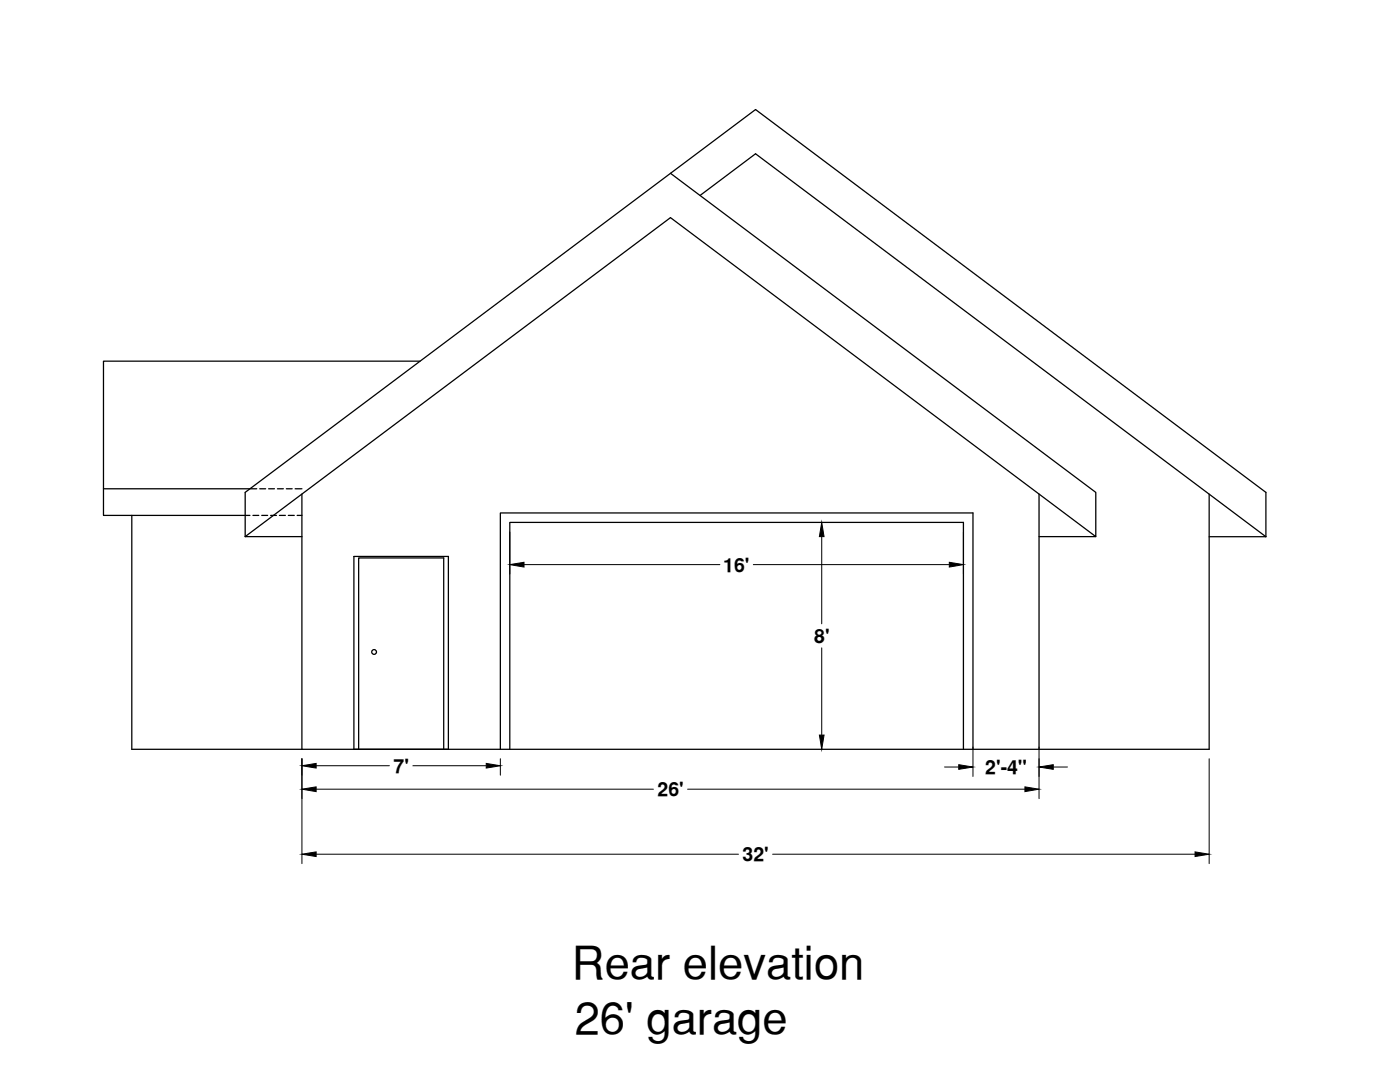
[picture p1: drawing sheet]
<svg xmlns="http://www.w3.org/2000/svg" width="279mm" height="216mm" viewBox="0 0 279 216" stroke-linecap="round" stroke-linejoin="round" font-family="sans-serif">
<!-- layer: 0 -->
<g fill="none" stroke="#000" stroke-width=".25">
<path d="M133.8 34.6l84.9 63.6v8.9l-84.9-63.7-84.9 63.7M139.7 39l11.1-8.3 101.8 76.4M83.8 72.1h-63.1v30.7h29.2M20.7 97.5h30.5M51.8 97.5h1.2M53.6 97.5h1.2M55.4 97.5h1.2M57.1 97.5h1.2M58.9 97.5h1.4M60.3 98.6v50.9M207.4 98.6v50.9M241.3 98.6v50.9h-215v-46.7"/>
<path d="M48.9 107.1v-8.9l101.9-76.3 101.8 76.3v8.9M48.9 107.1h11.4M50.5 102.8h1.1M52.2 102.8h1.2M54 102.8h1.2M55.8 102.8h1.2M57.5 102.8h1.2M59.3 102.8h1M207.4 107.1h11.3M241.3 107.1h11.3M70.6 149.5v-38.5h18.9v38.5M71.6 149.5v-38.2h17v38.2"/>
<path d="M99.9 149.5v-47.1h94.3v47.1M101.7 149.5v-45.3h90.6v45.3"/>
<circle cx="74.7" cy="130.1" r=".48"/>
</g>
<g fill="none" stroke="#000" stroke-width=".2">
<path d="M101.7 106.1v8.4M104.6 112.7h39.1M150.3 112.7h39.2M164 107.1v17.4M192.3 106.1v8.4M164 129.3v17.4M60.3 151.4v20.9M63.1 157.5h67.3M63.1 152.8h14.6M82.4 152.8h14.6M99.9 151.4v3.3M137.2 157.5h67.3"/>
<path d="M188.5 153h2.8M194.2 149.1v5.8M207.4 149.1v10.3M210.2 153h2.8M241.3 151.4v20.9M63.1 170.4h84.3M154.2 170.4h84.3"/>
</g>
<path d="M101.7 112.7l2.9-.5v.9zM164 104.2l.5 2.9h-1zM189.5 112.2l2.8 .5-2.8 .4zM60.3 157.5l2.8-.5v1zM60.3 152.8l2.8-.5v1zM97 152.3l2.9 .5-2.9 .5zM163.5 146.7h1l-.5 2.8zM191.3 152.6l2.9 .4-2.9 .5zM204.5 157l2.9 .5-2.9 .5zM207.4 153l2.8-.4v.9zM60.3 170.4l2.8-.4v.9zM238.5 170l2.8 .4-2.8 .5z" fill="#000" stroke="#000" stroke-width=".2"/>
<g font-size="9.1">
<text x="114.1" y="195.3">Rear elevation</text>
<text x="114.7" y="206.3">26' garage</text>
</g>
<g font-size="3.9">
<text x="144.3" y="114">16'</text>
<text x="162.5" y="128.2">8'</text>
<text x="78.6" y="154.2">7'</text>
<text x="196.6" y="154.5">2'-4&quot;</text>
<text x="131.2" y="158.8">26'</text>
<text x="148.2" y="171.8">32'</text>
</g>
</svg>
